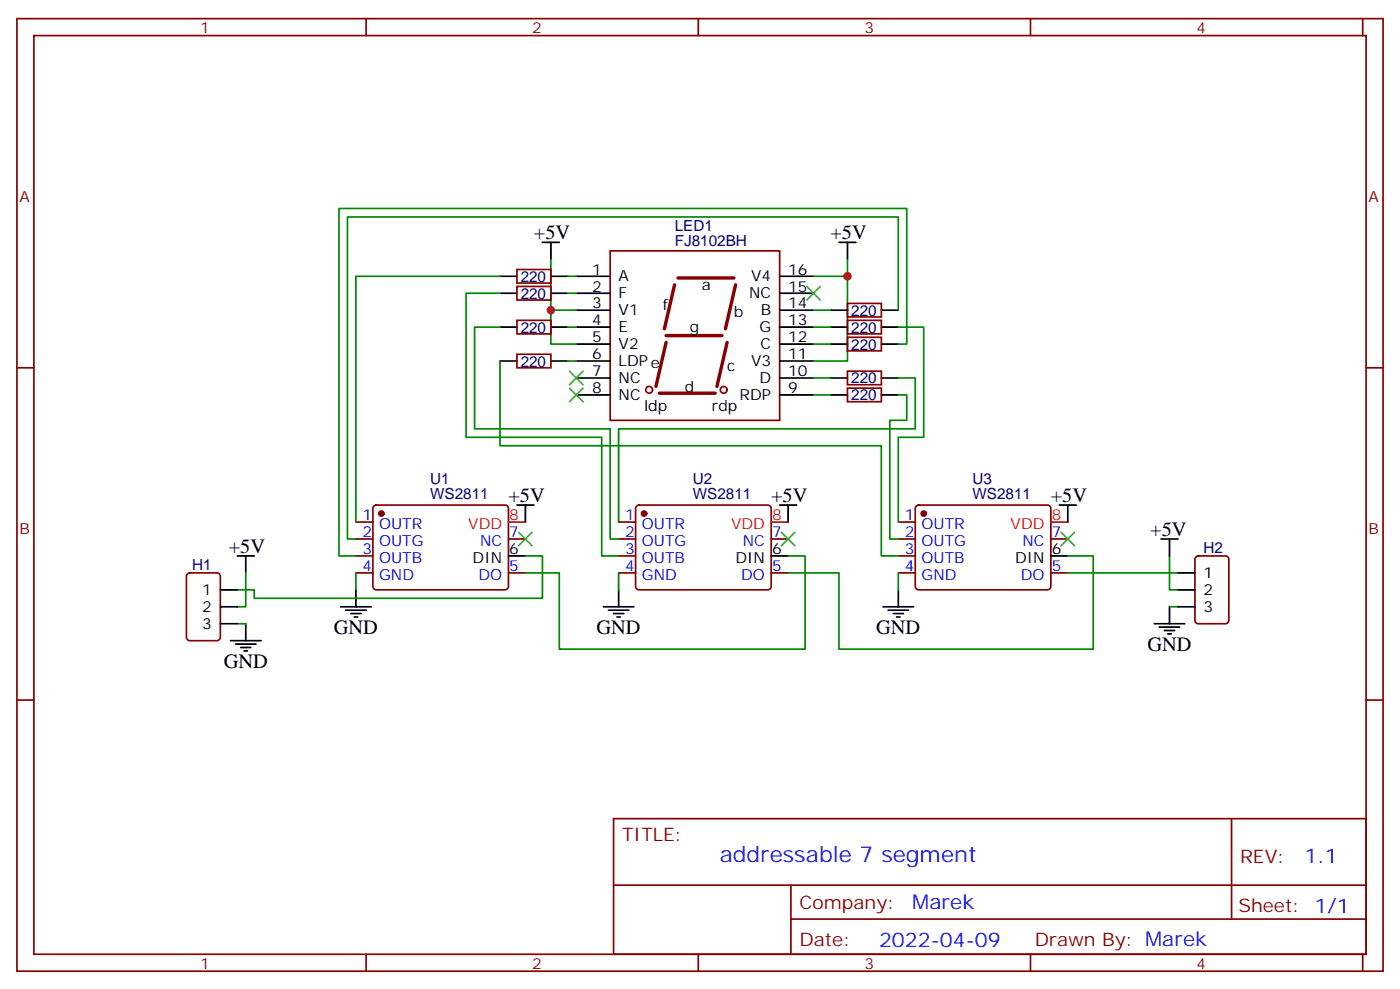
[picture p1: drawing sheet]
<svg xmlns="http://www.w3.org/2000/svg" width="291mm" height="206mm" viewBox="0 0 291 206" stroke-linecap="round" stroke-linejoin="round" font-family="sans-serif">
<g fill="none" stroke="#870000" stroke-width=".35">
<path d="M3.5 3.9h284.4v198.2h-284.4zM7.1 7.4h277.2v191.2h-277.2zM76.2 3.9v3.5M145.3 3.9v3.5M214.5 3.9v3.5M283.6 3.9v3.5M127 52.2h35.3v35.3h-35.3zM3.5 76.6h3.6M284.3 76.6h3.6M74.1 108.7h3.5M74.1 112.2h3.5M74.1 115.7h3.5"/>
<path d="M74.1 119.2h3.5M77.8 105.3l.5-.2h26.8a.71 .71 0 0 1 .7 .7v16.3a.76 .76 0 0 1-.7 .7h-26.8a.76 .76 0 0 1-.7-.7v-16.3zM105.8 112.2h3.6M105.8 119.2h3.6M128.8 108.7h3.5M128.8 112.2h3.5M128.8 115.7h3.5M128.8 119.2h3.5M132.5 105.3l.5-.2h26.8a.71 .71 0 0 1 .7 .7v16.3a.76 .76 0 0 1-.7 .7h-26.8a.76 .76 0 0 1-.7-.7v-16.3zM160.5 112.2h3.5M160.5 119.2h3.5M187 108.7h3.5"/>
<path d="M187 112.2h3.5M187 115.7h3.5M187 119.2h3.5M190.7 105.3l.5-.2h26.8a.71 .71 0 0 1 .7 .7v16.3a.76 .76 0 0 1-.7 .7h-26.8a.76 .76 0 0 1-.7-.7v-16.3zM218.7 112.2h3.5M218.7 119.2h3.5M3.5 145.7h3.6M284.3 145.7h3.6M127.7 170.4h156.6v28.2h-156.6zM256.3 170.4v20.9M76.2 198.6v3.5M127.7 184.2h156.5"/>
<path d="M145.3 198.6v3.5M164.6 191.3h119.6M164.6 184.2v14.1M214.5 198.6v3.5M283.6 198.6v3.5"/>
</g>
<g fill="#870000" stroke="#870000" stroke-width=".35">
<circle cx="79.4" cy="106.9" r=".53"/>
<circle cx="134.1" cy="106.9" r=".53"/>
<circle cx="192.3" cy="106.9" r=".53"/>
</g>
<g fill="none" stroke="#000" stroke-width=".35">
<path d="M119.9 57.5h7.1M162.3 57.5h7M119.9 61h7.1M119.9 64.6h7.1M119.9 68.1h7.1M119.9 71.6h7.1M119.9 75.1h7.1M119.9 78.7h7.1M162.3 61h7M162.3 64.6h7M162.3 68.1h7M162.3 71.6h7"/>
<path d="M162.3 75.1h7M162.3 78.7h7M119.9 82.2h7.1M162.3 82.2h7M105.8 115.7h3.6M160.5 115.7h3.5M218.7 115.7h3.5"/>
</g>
<path d="M105.8 108.7h3.6M160.5 108.7h3.5M218.7 108.7h3.5" fill="none" stroke="#f00" stroke-width=".35"/>
<path d="M140.4 59.3l-2.1 9.1M141.1 57.9h11.7" fill="none" stroke="#870000" stroke-width=".71"/>
<circle cx="150.6" cy="81.1" r=".71" fill="#f0f0f0" stroke="#870000" stroke-width=".35"/>
<path d="M138.6 69.8h11.7" fill="none" stroke="#870000" stroke-width=".71"/>
<circle cx="135.1" cy="81.1" r=".71" fill="#f0f0f0" stroke="#870000" stroke-width=".35"/>
<path d="M153.1 59.3l-2.1 9.1M138.6 71.3l-2.1 9.1M151.3 71.3l-2.1 9.1M137.2 81.8h11.7" fill="none" stroke="#870000" stroke-width=".71"/>
<path d="M167.9 59.6l2.8 2.8M170.7 59.6l-2.8 2.8M118.5 77.3l2.9 2.8M121.4 77.3l-2.9 2.8M118.5 80.8l2.9 2.8M121.4 80.8l-2.9 2.8M107.9 110.8l2.9 2.8M110.8 110.8l-2.9 2.8M162.6 110.8l2.9 2.8M165.5 110.8l-2.9 2.8M220.8 110.8l2.9 2.8M223.7 110.8l-2.9 2.8" fill="none" stroke="#3c3" stroke-width=".35"/>
<g fill="none" stroke="#000" stroke-width=".35">
<path d="M104.1 57.5h3.5M112.9 50.4h3.5M114.7 50.4v3.6M114.7 57.5h3.5M174.6 50.4h3.6M176.4 50.4v3.6M104.1 68.1h3.5M104.1 61h3.5M104.1 75.1h3.5M114.7 68.1h3.5M114.7 61h3.5M114.7 75.1h3.5"/>
<path d="M172.9 64.6h3.5M172.9 71.6h3.5M172.9 78.7h3.5M172.9 68.1h3.5M183.4 64.6h3.6M183.4 71.6h3.6M183.4 78.7h3.6M183.4 68.1h3.6M172.9 82.2h3.5M183.4 82.2h3.6M49.4 115.7h3.5M51.2 115.7v3.5"/>
<path d="M107.6 105.1h3.5M109.4 105.1v3.6M162.3 105.1h3.5M164 105.1v3.6M220.5 105.1h3.5M222.2 105.1v3.6M241.7 112.2h3.5M243.4 112.2v3.5M245.2 119.2h3.5M45.9 126.3h3.5M45.9 129.8h3.5M45.9 122.8h3.5"/>
<path d="M48 133.3h6.3M49 134.1h4.3M50.1 134.8h2.1M50.8 135.5h.7M51.2 129.8v3.5M70.9 126.3h6.4M72 127h4.2M73 127.7h2.1M73.7 128.4h.7M74.1 122.8v3.5M125.6 126.3h6.3M126.6 127h4.3"/>
<path d="M127.7 127.7h2.1M128.4 128.4h.7M128.8 122.8v3.5M183.8 126.3h6.3M184.9 127h4.2M185.9 127.7h2.1M186.6 128.4h.7M187 122.8v3.5M240.2 129.8h6.4M241.3 130.5h4.2M242.4 131.2h2.1M243.1 131.9h.7"/>
<path d="M243.4 126.3v3.5M245.2 126.3h3.5M245.2 122.8h3.5"/>
</g>
<g fill="none" stroke="#008700" stroke-width=".35">
<path d="M104.1 57.5h-30v51.2M114.7 54v10.6h5.2M118.2 57.5h1.7M169.3 57.5h7.1v17.6h-7.1M176.4 54v3.5M104.1 68.1h-5.3v21.2h28.2v22.9h1.8M104.1 61h-7.1v30h28.2v24.7h3.6M104.1 75.1v17.7h79.3v22.9h3.6M114.7 64.6v7h5.2M118.2 61h1.7M118.2 68.1h1.7M118.2 75.1h1.7"/>
<path d="M169.3 71.6h3.6M169.3 68.1h3.6M169.3 78.7h3.6M169.3 64.6h3.6M187 64.6v-19.4h-114.7v67h1.8M187 71.6h1.7v-28.2h-118.1v72.3h3.5M187 78.7h3.5v10.6h-61.7v19.4M187 68.1h5.3v22.9h-5.3v17.7M169.3 82.2h3.6M187 82.2h1.7v5.3h-3.5v24.7h1.8M51.2 119.2v7.1h-1.8M74.1 119.2v3.6"/>
<path d="M109.4 115.7h3.5v8.8h-60v-1.7h-3.5M128.8 119.2v3.6M164 115.7h3.6v19.4h-51.2v-15.9h-7M187 119.2v3.6M222.2 115.7h5.3v19.4h-52.9v-15.9h-10.6M222.2 119.2h23M243.4 115.7v7.1h1.8M49.4 129.8h1.8M243.4 126.3h1.8"/>
</g>
<path d="M107.6 56.1h7.1v2.8h-7.1zM107.6 59.6h7.1v2.8h-7.1zM107.6 66.7h7.1v2.8h-7.1zM107.6 73.7h7.1v2.9h-7.1zM176.4 63.1h7v2.9h-7zM176.4 70.2h7v2.8h-7zM176.4 77.3h7v2.8h-7zM176.4 66.7h7v2.8h-7zM176.4 80.8h7v2.8h-7zM39 119.4l.5-.2h5.7a.71 .71 0 0 1 .7 .7v12.7a.76 .76 0 0 1-.7 .7h-5.7a.76 .76 0 0 1-.7-.7v-12.7zM248.9 115.9l.5-.2h5.7a.71 .71 0 0 1 .7 .7v12.7a.76 .76 0 0 1-.7 .7h-5.7a.76 .76 0 0 1-.7-.7v-12.7z" fill="none" stroke="#870000" stroke-width=".35"/>
<g fill="#c00">
<circle cx="114.7" cy="64.6" r=".88"/>
<circle cx="176.4" cy="57.5" r=".88"/>
</g>
<text font-size="4.6" fill="#00f" x="149.8" y="179.4">addressable 7 segment</text>
<g font-size="4.2">
<text x="111.1" y="49.7">+5V</text>
<text x="172.9" y="49.7">+5V</text>
<text x="105.8" y="104.4">+5V</text>
<text x="160.5" y="104.4">+5V</text>
<text x="218.7" y="104.4">+5V</text>
<text x="239.4" y="111.5">+5V</text>
<text x="47.6" y="115">+5V</text>
<text x="69.5" y="131.9">GND</text>
<text x="124.2" y="131.9">GND</text>
<text x="182.4" y="131.9">GND</text>
<text x="238.9" y="135.5">GND</text>
<text x="46.6" y="139">GND</text>
</g>
<g font-size="4.2" fill="#00f">
<text x="271.5" y="179.7">1.1</text>
<text x="189.9" y="189.2">Marek</text>
<text x="183" y="197">2022-04-09</text>
</g>
<g font-size="3.9" fill="#800">
<text x="129.5" y="175">TITLE:</text>
<text x="258.1" y="179.7">REV:</text>
<text x="166.4" y="189.2">Company:</text>
<text x="257.7" y="189.8">Sheet: 1/1</text>
<text x="166.4" y="196.8">Date:</text>
<text x="215.4" y="196.9">Drawn By: Marek</text>
</g>
<g font-size="3.2" fill="#800">
<text x="41.6" y="6.9">1</text>
<text x="110.8" y="6.9">2</text>
<text x="179.9" y="6.9">3</text>
<text x="249.1" y="6.9">4</text>
<text x="4.1" y="42">A</text>
<text x="284.9" y="42">A</text>
<text x="4.1" y="111.1">B</text>
<text x="284.9" y="111.1">B</text>
<text x="41.6" y="201.6">1</text>
<text x="110.8" y="201.6">2</text>
<text x="179.9" y="201.6">3</text>
<text x="249.1" y="201.6">4</text>
</g>
<g font-size="3.2" fill="#000080">
<text x="140.5" y="51.2">FJ8102BH</text>
<text x="140.5" y="48.1">LED1</text>
<text x="108.4" y="58.7">220</text>
<text x="108.4" y="62.2">220</text>
<text x="177.2" y="65.7">220</text>
<text x="108.4" y="69.2">220</text>
<text x="177.2" y="69.2">220</text>
<text x="108.4" y="76.3">220</text>
<text x="177.2" y="72.8">220</text>
<text x="177.2" y="79.8">220</text>
<text x="177.2" y="83.3">220</text>
<text x="89.5" y="100.8">U1</text>
<text x="144.2" y="100.8">U2</text>
<text x="202.4" y="100.8">U3</text>
<text x="89.5" y="103.9">WS2811</text>
<text x="144.2" y="103.9">WS2811</text>
<text x="202.4" y="103.9">WS2811</text>
<text x="40" y="118.6">H1</text>
<text x="250.5" y="115.1">H2</text>
</g>
<g font-size="3.2">
<text x="123.2" y="57.1">1</text>
<text x="128.8" y="58.6">A</text>
<text x="156.3" y="58.6">V4</text>
<text x="164" y="57.1">16</text>
<text x="123.2" y="60.7">2</text>
<text x="123.2" y="64.2">3</text>
<text x="128.8" y="62.1">F</text>
<text x="128.8" y="65.6">V1</text>
<text x="137.9" y="64.6">f</text>
<text x="146" y="60.3">a</text>
<text x="152.8" y="66">b</text>
<text x="155.9" y="62.1">NC</text>
<text x="158.3" y="65.6">B</text>
<text x="164" y="64.2">14</text>
<text x="164" y="60.7">15</text>
<text x="123.2" y="67.7">4</text>
<text x="123.2" y="71.3">5</text>
<text x="128.8" y="69.1">E</text>
<text x="143.6" y="69.1">g</text>
<text x="158.1" y="69.1">G</text>
<text x="164" y="71.3">12</text>
<text x="164" y="67.7">13</text>
<text x="123.2" y="74.8">6</text>
<text x="128.8" y="72.7">V2</text>
<text x="128.8" y="76.2">LDPe</text>
<text x="151.3" y="77.3">c</text>
<text x="156.3" y="76.2">V3</text>
<text x="158.3" y="72.7">C</text>
<text x="164" y="74.8">11</text>
<text x="123.2" y="78.3">7</text>
<text x="123.2" y="81.8">8</text>
<text x="128.8" y="79.7">NC</text>
<text x="128.8" y="83.3">NC</text>
<text x="142.5" y="81.5">d</text>
<text x="153.9" y="83.3">RDP</text>
<text x="158.1" y="79.7">D</text>
<text x="164" y="81.8">9</text>
<text x="164" y="78.3">10</text>
<text x="134.1" y="85.5">ldp</text>
<text x="148.2" y="85.5">rdp</text>
<text x="98.4" y="117.1">DIN</text>
<text x="106" y="115.4">6</text>
<text x="153.1" y="117.1">DIN</text>
<text x="160.7" y="115.4">6</text>
<text x="211.3" y="117.1">DIN</text>
<text x="218.9" y="115.4">6</text>
<text x="42.1" y="123.8">1</text>
<text x="250.5" y="120.3">1</text>
<text x="250.5" y="123.8">2</text>
<text x="42.1" y="130.9">3</text>
<text x="42.1" y="127.4">2</text>
<text x="250.5" y="127.4">3</text>
</g>
<g font-size="3.2" fill="#00f">
<text x="75.4" y="108.3">1</text>
<text x="75.4" y="111.8">2</text>
<text x="78.9" y="110.1">OUTR</text>
<text x="78.9" y="113.6">OUTG</text>
<text x="99.9" y="113.6">NC</text>
<text x="106" y="111.8">7</text>
<text x="130.1" y="108.3">1</text>
<text x="130.1" y="111.8">2</text>
<text x="133.6" y="110.1">OUTR</text>
<text x="133.6" y="113.6">OUTG</text>
<text x="154.6" y="113.6">NC</text>
<text x="160.7" y="111.8">7</text>
<text x="188.3" y="108.3">1</text>
<text x="188.3" y="111.8">2</text>
<text x="191.8" y="110.1">OUTR</text>
<text x="191.8" y="113.6">OUTG</text>
<text x="212.8" y="113.6">NC</text>
<text x="218.9" y="111.8">7</text>
<text x="75.4" y="115.4">3</text>
<text x="75.4" y="118.9">4</text>
<text x="78.9" y="117.1">OUTB</text>
<text x="106" y="118.9">5</text>
<text x="130.1" y="115.4">3</text>
<text x="130.1" y="118.9">4</text>
<text x="133.6" y="117.1">OUTB</text>
<text x="160.7" y="118.9">5</text>
<text x="188.3" y="115.4">3</text>
<text x="188.3" y="118.9">4</text>
<text x="191.8" y="117.1">OUTB</text>
<text x="218.9" y="118.9">5</text>
<text x="78.9" y="120.6">GND</text>
<text x="99.6" y="120.6">DO</text>
<text x="133.6" y="120.6">GND</text>
<text x="154.3" y="120.6">DO</text>
<text x="191.8" y="120.6">GND</text>
<text x="212.5" y="120.6">DO</text>
</g>
<g font-size="3.2" fill="#f00">
<text x="97.5" y="110.1">VDD</text>
<text x="106" y="108.3">8</text>
<text x="152.1" y="110.1">VDD</text>
<text x="160.7" y="108.3">8</text>
<text x="210.4" y="110.1">VDD</text>
<text x="218.9" y="108.3">8</text>
</g>
</svg>
